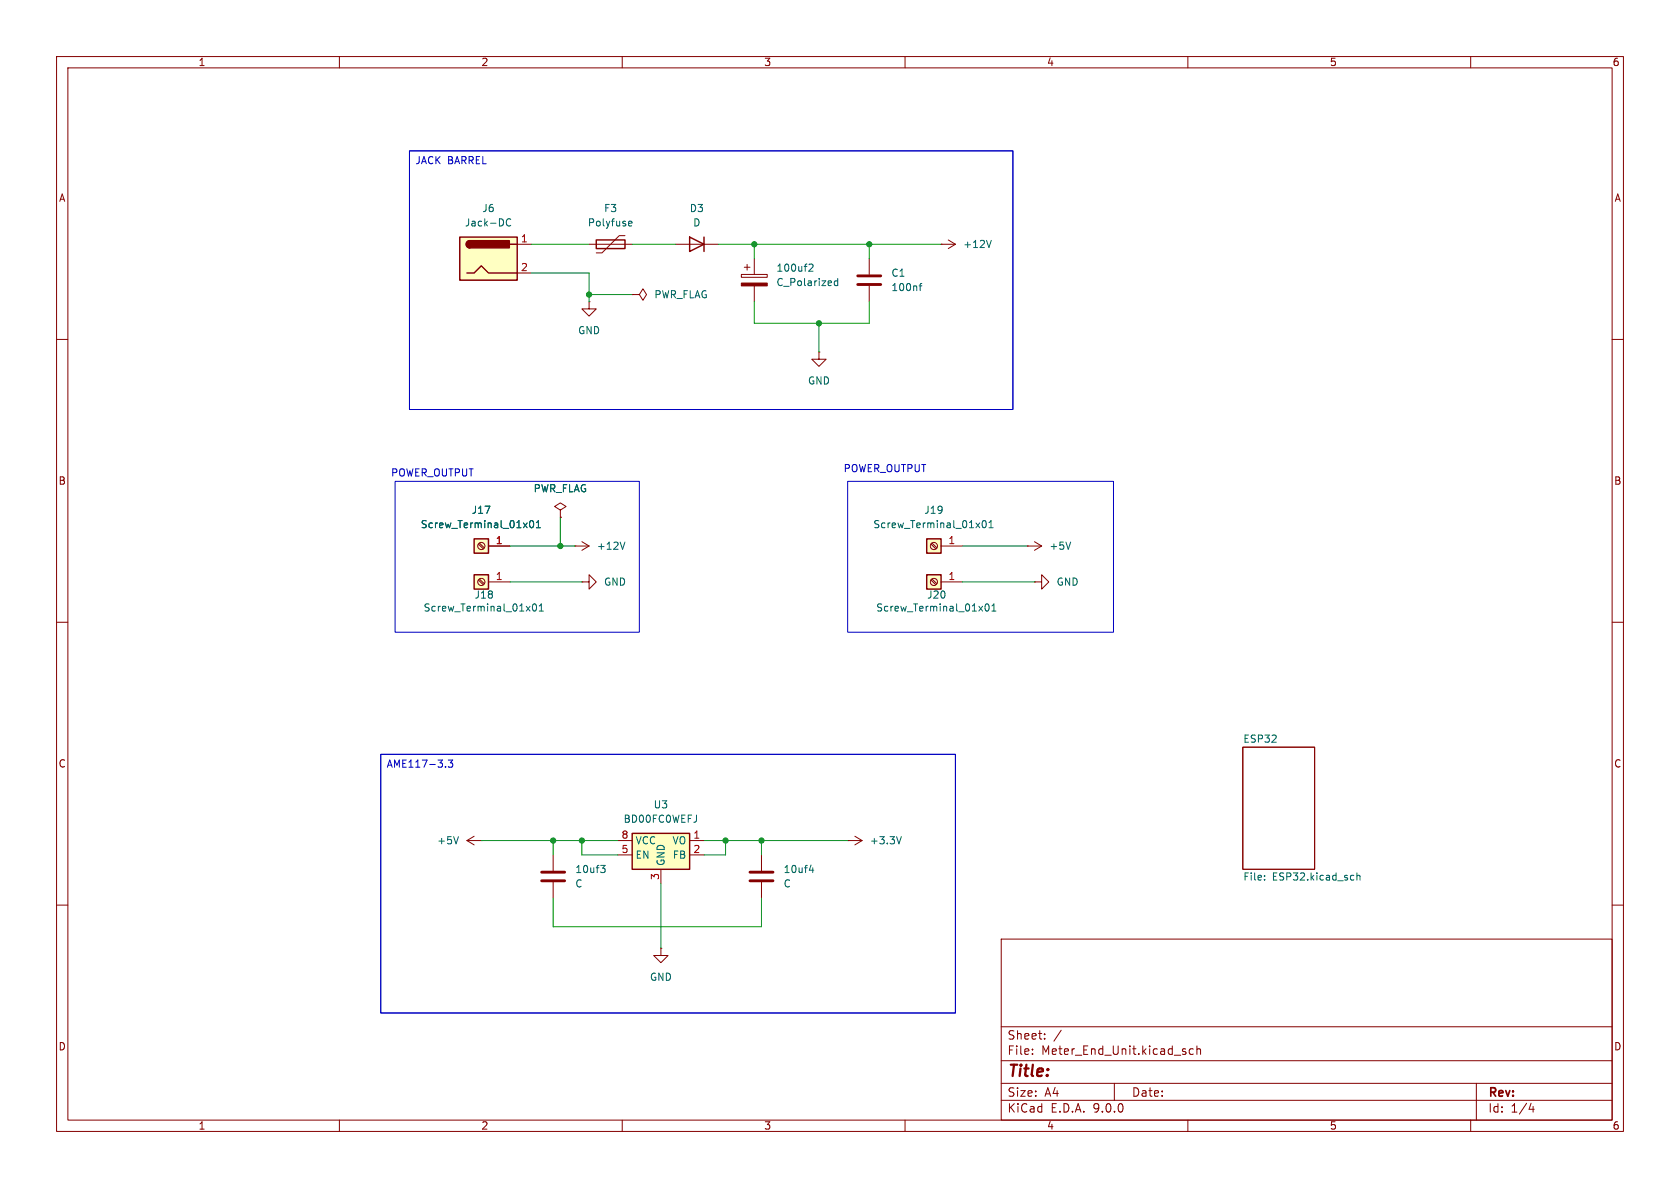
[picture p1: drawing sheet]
(kicad_sch
 (version 20250114)
 (generator "eeschema")
 (generator_version "9.0")
 (paper "A4")
 (lib_symbols
  (symbol "Connector:Jack-DC"
   (pin_names
    (offset 1.016)) (exclude_from_sim no) (in_bom yes) (on_board yes)
   (property "Reference" "J" (at 0 5.334 0) (effects (font (size 1.27 1.27))))
   (property "Value" "Jack-DC" (at 0 -5.08 0) (effects (font (size 1.27 1.27))))
   (property "Footprint" "" (at 1.27 -1.016 0) (effects (font (size 1.27 1.27)) (hide yes)))
   (property "Datasheet" "~" (at 1.27 -1.016 0) (effects (font (size 1.27 1.27)) (hide yes)))
   (property "Description" "DC Barrel Jack" (at 0 0 0) (effects (font (size 1.27 1.27)) (hide yes)))
   (symbol "Jack-DC_0_1"
    (rectangle (start -5.08 3.81) (end 5.08 -3.81) (stroke (width 0.254) (type default)) (fill (type background)))
    (polyline (pts (xy -3.81 -2.54) (xy -2.54 -2.54) (xy -1.27 -1.27) (xy 0 -2.54) (xy 2.54 -2.54) (xy 5.08 -2.54)) (stroke (width 0.254) (type default)) (fill (type none)))
    (arc (start -3.302 1.905) (mid -3.9343 2.54) (end -3.302 3.175) (stroke (width 0.254) (type default)) (fill (type none)))
    (arc (start -3.302 1.905) (mid -3.9343 2.54) (end -3.302 3.175) (stroke (width 0.254) (type default)) (fill (type outline)))
    (rectangle (start 3.683 3.175) (end -3.302 1.905) (stroke (width 0.254) (type default)) (fill (type outline)))
    (polyline (pts (xy 5.08 2.54) (xy 3.81 2.54)) (stroke (width 0.254) (type default)) (fill (type none))))
   (symbol "Jack-DC_1_1"
    (pin passive line (at 7.62 2.54 180) (length 2.54) (name "~" (effects (font (size 1.27 1.27)))) (number "1" (effects (font (size 1.27 1.27)))))
    (pin passive line (at 7.62 -2.54 180) (length 2.54) (name "~" (effects (font (size 1.27 1.27)))) (number "2" (effects (font (size 1.27 1.27))))))
   (embedded_fonts no))
  (symbol "Connector:Screw_Terminal_01x01"
   (pin_names
    (offset 1.016) (hide yes)) (exclude_from_sim no) (in_bom yes) (on_board yes)
   (property "Reference" "J" (at 0 2.54 0) (effects (font (size 1.27 1.27))))
   (property "Value" "Screw_Terminal_01x01" (at 0 -2.54 0) (effects (font (size 1.27 1.27))))
   (property "Footprint" "" (at 0 0 0) (effects (font (size 1.27 1.27)) (hide yes)))
   (property "Datasheet" "~" (at 0 0 0) (effects (font (size 1.27 1.27)) (hide yes)))
   (property "Description" "Generic screw terminal, single row, 01x01, script generated (kicad-library-utils/schlib/autogen/connector/)" (at 0 0 0) (effects (font (size 1.27 1.27)) (hide yes)))
   (symbol "Screw_Terminal_01x01_1_1"
    (rectangle (start -1.27 1.27) (end 1.27 -1.27) (stroke (width 0.254) (type default)) (fill (type background)))
    (polyline (pts (xy -0.5334 0.3302) (xy 0.3302 -0.508)) (stroke (width 0.1524) (type default)) (fill (type none)))
    (polyline (pts (xy -0.3556 0.508) (xy 0.508 -0.3302)) (stroke (width 0.1524) (type default)) (fill (type none)))
    (circle (center 0 0) (radius 0.635) (stroke (width 0.1524) (type default)) (fill (type none)))
    (pin passive line (at -5.08 0 0) (length 3.81) (name "Pin_1" (effects (font (size 1.27 1.27)))) (number "1" (effects (font (size 1.27 1.27))))))
   (embedded_fonts no))
  (symbol "Device:C"
   (pin_numbers (hide yes))
   (pin_names
    (offset 0.254)) (exclude_from_sim no) (in_bom yes) (on_board yes)
   (property "Reference" "C" (at 0.635 2.54 0) (effects (font (size 1.27 1.27)) (justify left)))
   (property "Value" "C" (at 0.635 -2.54 0) (effects (font (size 1.27 1.27)) (justify left)))
   (property "Footprint" "" (at 0.9652 -3.81 0) (effects (font (size 1.27 1.27)) (hide yes)))
   (property "Datasheet" "~" (at 0 0 0) (effects (font (size 1.27 1.27)) (hide yes)))
   (property "Description" "Unpolarized capacitor" (at 0 0 0) (effects (font (size 1.27 1.27)) (hide yes)))
   (symbol "C_0_1"
    (polyline (pts (xy -2.032 0.762) (xy 2.032 0.762)) (stroke (width 0.508) (type default)) (fill (type none)))
    (polyline (pts (xy -2.032 -0.762) (xy 2.032 -0.762)) (stroke (width 0.508) (type default)) (fill (type none))))
   (symbol "C_1_1"
    (pin passive line (at 0 3.81 270) (length 2.794) (name "~" (effects (font (size 1.27 1.27)))) (number "1" (effects (font (size 1.27 1.27)))))
    (pin passive line (at 0 -3.81 90) (length 2.794) (name "~" (effects (font (size 1.27 1.27)))) (number "2" (effects (font (size 1.27 1.27))))))
   (embedded_fonts no))
  (symbol "Device:C_Polarized"
   (pin_numbers (hide yes))
   (pin_names
    (offset 0.254)) (exclude_from_sim no) (in_bom yes) (on_board yes)
   (property "Reference" "C" (at 0.635 2.54 0) (effects (font (size 1.27 1.27)) (justify left)))
   (property "Value" "C_Polarized" (at 0.635 -2.54 0) (effects (font (size 1.27 1.27)) (justify left)))
   (property "Footprint" "" (at 0.9652 -3.81 0) (effects (font (size 1.27 1.27)) (hide yes)))
   (property "Datasheet" "~" (at 0 0 0) (effects (font (size 1.27 1.27)) (hide yes)))
   (property "Description" "Polarized capacitor" (at 0 0 0) (effects (font (size 1.27 1.27)) (hide yes)))
   (symbol "C_Polarized_0_1"
    (rectangle (start -2.286 0.508) (end 2.286 1.016) (stroke (width 0) (type default)) (fill (type none)))
    (polyline (pts (xy -1.778 2.286) (xy -0.762 2.286)) (stroke (width 0) (type default)) (fill (type none)))
    (polyline (pts (xy -1.27 2.794) (xy -1.27 1.778)) (stroke (width 0) (type default)) (fill (type none)))
    (rectangle (start 2.286 -0.508) (end -2.286 -1.016) (stroke (width 0) (type default)) (fill (type outline))))
   (symbol "C_Polarized_1_1"
    (pin passive line (at 0 3.81 270) (length 2.794) (name "~" (effects (font (size 1.27 1.27)))) (number "1" (effects (font (size 1.27 1.27)))))
    (pin passive line (at 0 -3.81 90) (length 2.794) (name "~" (effects (font (size 1.27 1.27)))) (number "2" (effects (font (size 1.27 1.27))))))
   (embedded_fonts no))
  (symbol "Device:D"
   (pin_numbers (hide yes))
   (pin_names
    (offset 1.016) (hide yes)) (exclude_from_sim no) (in_bom yes) (on_board yes)
   (property "Reference" "D" (at 0 2.54 0) (effects (font (size 1.27 1.27))))
   (property "Value" "D" (at 0 -2.54 0) (effects (font (size 1.27 1.27))))
   (property "Footprint" "" (at 0 0 0) (effects (font (size 1.27 1.27)) (hide yes)))
   (property "Datasheet" "~" (at 0 0 0) (effects (font (size 1.27 1.27)) (hide yes)))
   (property "Description" "Diode" (at 0 0 0) (effects (font (size 1.27 1.27)) (hide yes)))
   (property "Sim.Device" "D" (at 0 0 0) (effects (font (size 1.27 1.27)) (hide yes)))
   (property "Sim.Pins" "1=K 2=A" (at 0 0 0) (effects (font (size 1.27 1.27)) (hide yes)))
   (symbol "D_0_1"
    (polyline (pts (xy -1.27 1.27) (xy -1.27 -1.27)) (stroke (width 0.254) (type default)) (fill (type none)))
    (polyline (pts (xy 1.27 1.27) (xy 1.27 -1.27) (xy -1.27 0) (xy 1.27 1.27)) (stroke (width 0.254) (type default)) (fill (type none)))
    (polyline (pts (xy 1.27 0) (xy -1.27 0)) (stroke (width 0) (type default)) (fill (type none))))
   (symbol "D_1_1"
    (pin passive line (at -3.81 0 0) (length 2.54) (name "K" (effects (font (size 1.27 1.27)))) (number "1" (effects (font (size 1.27 1.27)))))
    (pin passive line (at 3.81 0 180) (length 2.54) (name "A" (effects (font (size 1.27 1.27)))) (number "2" (effects (font (size 1.27 1.27))))))
   (embedded_fonts no))
  (symbol "Device:Polyfuse"
   (pin_numbers (hide yes))
   (pin_names
    (offset 0)) (exclude_from_sim no) (in_bom yes) (on_board yes)
   (property "Reference" "F" (at -2.54 0 90) (effects (font (size 1.27 1.27))))
   (property "Value" "Polyfuse" (at 2.54 0 90) (effects (font (size 1.27 1.27))))
   (property "Footprint" "" (at 1.27 -5.08 0) (effects (font (size 1.27 1.27)) (justify left) (hide yes)))
   (property "Datasheet" "~" (at 0 0 0) (effects (font (size 1.27 1.27)) (hide yes)))
   (property "Description" "Resettable fuse, polymeric positive temperature coefficient" (at 0 0 0) (effects (font (size 1.27 1.27)) (hide yes)))
   (symbol "Polyfuse_0_1"
    (polyline (pts (xy -1.524 2.54) (xy -1.524 1.524) (xy 1.524 -1.524) (xy 1.524 -2.54)) (stroke (width 0) (type default)) (fill (type none)))
    (rectangle (start -0.762 2.54) (end 0.762 -2.54) (stroke (width 0.254) (type default)) (fill (type none)))
    (polyline (pts (xy 0 2.54) (xy 0 -2.54)) (stroke (width 0) (type default)) (fill (type none))))
   (symbol "Polyfuse_1_1"
    (pin passive line (at 0 3.81 270) (length 1.27) (name "~" (effects (font (size 1.27 1.27)))) (number "1" (effects (font (size 1.27 1.27)))))
    (pin passive line (at 0 -3.81 90) (length 1.27) (name "~" (effects (font (size 1.27 1.27)))) (number "2" (effects (font (size 1.27 1.27))))))
   (embedded_fonts no))
  (symbol "Regulator_Linear:BD00FC0WEFJ" (exclude_from_sim no) (in_bom yes) (on_board yes)
   (property "Reference" "U" (at 0 7.62 0) (effects (font (size 1.27 1.27))))
   (property "Value" "BD00FC0WEFJ" (at 0 5.08 0) (effects (font (size 1.27 1.27))))
   (property "Footprint" "Package_SO:HTSOP-8-1EP_3.9x4.9mm_P1.27mm_EP2.4x3.2mm" (at -10.16 2.54 0) (effects (font (size 1.27 1.27)) (hide yes)))
   (property "Datasheet" "https://fscdn.rohm.com/en/products/databook/datasheet/ic/power/linear_regulator/bdxxfc0wefj-e.pdf" (at 0 10.16 0) (effects (font (size 1.27 1.27)) (hide yes)))
   (property "Description" "1A, variable LDO regulator with OVP & TSP, with enable, HTSOP-J8" (at 0 0 0) (effects (font (size 1.27 1.27)) (hide yes)))
   (symbol "BD00FC0WEFJ_0_1"
    (rectangle (start -5.08 -5.08) (end 5.08 1.27) (stroke (width 0.254) (type default)) (fill (type background))))
   (symbol "BD00FC0WEFJ_1_1"
    (pin power_in line (at -7.62 0 0) (length 2.54) (name "VCC" (effects (font (size 1.27 1.27)))) (number "8" (effects (font (size 1.27 1.27)))))
    (pin input line (at -7.62 -2.54 0) (length 2.54) (name "EN" (effects (font (size 1.27 1.27)))) (number "5" (effects (font (size 1.27 1.27)))))
    (pin no_connect line (at -3.81 -5.08 90) (length 2.54) (hide yes) (name "NC" (effects (font (size 1.27 1.27)))) (number "4" (effects (font (size 1.27 1.27)))))
    (pin no_connect line (at -2.54 -5.08 90) (length 2.54) (hide yes) (name "NC" (effects (font (size 1.27 1.27)))) (number "6" (effects (font (size 1.27 1.27)))))
    (pin no_connect line (at -1.27 -5.08 90) (length 2.54) (hide yes) (name "NC" (effects (font (size 1.27 1.27)))) (number "7" (effects (font (size 1.27 1.27)))))
    (pin power_in line (at 0 -7.62 90) (length 2.54) (name "GND" (effects (font (size 1.27 1.27)))) (number "3" (effects (font (size 1.27 1.27)))))
    (pin passive line (at 0 -7.62 90) (length 2.54) (hide yes) (name "GND" (effects (font (size 1.27 1.27)))) (number "9" (effects (font (size 1.27 1.27)))))
    (pin power_out line (at 7.62 0 180) (length 2.54) (name "VO" (effects (font (size 1.27 1.27)))) (number "1" (effects (font (size 1.27 1.27)))))
    (pin input line (at 7.62 -2.54 180) (length 2.54) (name "FB" (effects (font (size 1.27 1.27)))) (number "2" (effects (font (size 1.27 1.27))))))
   (embedded_fonts no))
  (symbol "power:+12L"
   (power)
   (pin_numbers (hide yes))
   (pin_names
    (offset 0) (hide yes)) (exclude_from_sim no) (in_bom yes) (on_board yes)
   (property "Reference" "#PWR" (at 0 -3.81 0) (effects (font (size 1.27 1.27)) (hide yes)))
   (property "Value" "+12L" (at 0 3.556 0) (effects (font (size 1.27 1.27))))
   (property "Footprint" "" (at 0 0 0) (effects (font (size 1.27 1.27)) (hide yes)))
   (property "Datasheet" "" (at 0 0 0) (effects (font (size 1.27 1.27)) (hide yes)))
   (property "Description" "Power symbol creates a global label with name \"+12L\"" (at 0 0 0) (effects (font (size 1.27 1.27)) (hide yes)))
   (symbol "+12L_0_1"
    (polyline (pts (xy -0.762 1.27) (xy 0 2.54)) (stroke (width 0) (type default)) (fill (type none)))
    (polyline (pts (xy 0 2.54) (xy 0.762 1.27)) (stroke (width 0) (type default)) (fill (type none)))
    (polyline (pts (xy 0 0) (xy 0 2.54)) (stroke (width 0) (type default)) (fill (type none))))
   (symbol "+12L_1_1"
    (pin power_in line (at 0 0 90) (length 0) (name "~" (effects (font (size 1.27 1.27)))) (number "1" (effects (font (size 1.27 1.27))))))
   (embedded_fonts no))
  (symbol "power:+12V"
   (power)
   (pin_numbers (hide yes))
   (pin_names
    (offset 0) (hide yes)) (exclude_from_sim no) (in_bom yes) (on_board yes)
   (property "Reference" "#PWR" (at 0 -3.81 0) (effects (font (size 1.27 1.27)) (hide yes)))
   (property "Value" "+12V" (at 0 3.556 0) (effects (font (size 1.27 1.27))))
   (property "Footprint" "" (at 0 0 0) (effects (font (size 1.27 1.27)) (hide yes)))
   (property "Datasheet" "" (at 0 0 0) (effects (font (size 1.27 1.27)) (hide yes)))
   (property "Description" "Power symbol creates a global label with name \"+12V\"" (at 0 0 0) (effects (font (size 1.27 1.27)) (hide yes)))
   (symbol "+12V_0_1"
    (polyline (pts (xy -0.762 1.27) (xy 0 2.54)) (stroke (width 0) (type default)) (fill (type none)))
    (polyline (pts (xy 0 2.54) (xy 0.762 1.27)) (stroke (width 0) (type default)) (fill (type none)))
    (polyline (pts (xy 0 0) (xy 0 2.54)) (stroke (width 0) (type default)) (fill (type none))))
   (symbol "+12V_1_1"
    (pin power_in line (at 0 0 90) (length 0) (name "~" (effects (font (size 1.27 1.27)))) (number "1" (effects (font (size 1.27 1.27))))))
   (embedded_fonts no))
  (symbol "power:GND"
   (power)
   (pin_numbers (hide yes))
   (pin_names
    (offset 0) (hide yes)) (exclude_from_sim no) (in_bom yes) (on_board yes)
   (property "Reference" "#PWR" (at 0 -6.35 0) (effects (font (size 1.27 1.27)) (hide yes)))
   (property "Value" "GND" (at 0 -3.81 0) (effects (font (size 1.27 1.27))))
   (property "Footprint" "" (at 0 0 0) (effects (font (size 1.27 1.27)) (hide yes)))
   (property "Datasheet" "" (at 0 0 0) (effects (font (size 1.27 1.27)) (hide yes)))
   (property "Description" "Power symbol creates a global label with name \"GND\" , ground" (at 0 0 0) (effects (font (size 1.27 1.27)) (hide yes)))
   (symbol "GND_0_1"
    (polyline (pts (xy 0 0) (xy 0 -1.27) (xy 1.27 -1.27) (xy 0 -2.54) (xy -1.27 -1.27) (xy 0 -1.27)) (stroke (width 0) (type default)) (fill (type none))))
   (symbol "GND_1_1"
    (pin power_in line (at 0 0 270) (length 0) (name "~" (effects (font (size 1.27 1.27)))) (number "1" (effects (font (size 1.27 1.27))))))
   (embedded_fonts no))
  (symbol "power:PWR_FLAG"
   (power)
   (pin_numbers (hide yes))
   (pin_names
    (offset 0) (hide yes)) (exclude_from_sim no) (in_bom yes) (on_board yes)
   (property "Reference" "#FLG" (at 0 1.905 0) (effects (font (size 1.27 1.27)) (hide yes)))
   (property "Value" "PWR_FLAG" (at 0 3.81 0) (effects (font (size 1.27 1.27))))
   (property "Footprint" "" (at 0 0 0) (effects (font (size 1.27 1.27)) (hide yes)))
   (property "Datasheet" "~" (at 0 0 0) (effects (font (size 1.27 1.27)) (hide yes)))
   (property "Description" "Special symbol for telling ERC where power comes from" (at 0 0 0) (effects (font (size 1.27 1.27)) (hide yes)))
   (symbol "PWR_FLAG_0_0"
    (pin power_out line (at 0 0 90) (length 0) (name "~" (effects (font (size 1.27 1.27)))) (number "1" (effects (font (size 1.27 1.27))))))
   (symbol "PWR_FLAG_0_1"
    (polyline (pts (xy 0 0) (xy 0 1.27) (xy -1.016 1.905) (xy 0 2.54) (xy 1.016 1.905) (xy 0 1.27)) (stroke (width 0) (type default)) (fill (type none))))
   (embedded_fonts no)))
 (rectangle
  (start 69.85 85.09)
  (end 113.03 111.76)
  (stroke (width 0) (type default))
  (fill (type none)))
 (rectangle
  (start 149.86 85.09)
  (end 196.85 111.76)
  (stroke (width 0) (type default))
  (fill (type none)))
 (text "POWER_OUTPUT"
  (exclude_from_sim no)
  (at 76.454 83.82 0)
  (effects (font (size 1.27 1.27))))
 (text "POWER_OUTPUT"
  (exclude_from_sim no)
  (at 156.464 83.058 0)
  (effects (font (size 1.27 1.27))))
 (text_box "JACK BARREL\n"
  (exclude_from_sim no)
  (at 72.39 26.67 0)
  (size 106.68 45.72)
  (margins 0.9525 0.9525 0.9525 0.9525)
  (stroke (width 0) (type solid))
  (fill (type none))
  (effects (font (size 1.27 1.27)) (justify left top)))
 (text_box "AME117-3.3"
  (exclude_from_sim no)
  (at 67.31 133.35 0)
  (size 101.6 45.72)
  (margins 0.9525 0.9525 0.9525 0.9525)
  (stroke (width 0) (type solid))
  (fill (type none))
  (effects (font (size 1.27 1.27)) (justify left top)))
 (junction
  (at 99.06 96.52)
  (diameter 0)
  (color 0 0 0 0))
 (junction
  (at 144.78 57.15)
  (diameter 0)
  (color 0 0 0 0))
 (junction
  (at 97.79 148.59)
  (diameter 0)
  (color 0 0 0 0))
 (junction
  (at 134.62 148.59)
  (diameter 0)
  (color 0 0 0 0))
 (junction
  (at 128.27 148.59)
  (diameter 0)
  (color 0 0 0 0))
 (junction
  (at 153.67 43.18)
  (diameter 0)
  (color 0 0 0 0))
 (junction
  (at 133.35 43.18)
  (diameter 0)
  (color 0 0 0 0))
 (junction
  (at 102.87 148.59)
  (diameter 0)
  (color 0 0 0 0))
 (junction
  (at 104.14 52.07)
  (diameter 0)
  (color 0 0 0 0))
 (wire
  (pts (xy 134.62 148.59) (xy 149.86 148.59))
  (stroke (width 0) (type default)))
 (wire
  (pts (xy 111.76 43.18) (xy 119.38 43.18))
  (stroke (width 0) (type default)))
 (wire
  (pts (xy 104.14 52.07) (xy 104.14 53.34))
  (stroke (width 0) (type default)))
 (wire
  (pts (xy 144.78 57.15) (xy 144.78 62.23))
  (stroke (width 0) (type default)))
 (wire
  (pts (xy 90.17 96.52) (xy 99.06 96.52))
  (stroke (width 0) (type default)))
 (wire
  (pts (xy 128.27 151.13) (xy 128.27 148.59))
  (stroke (width 0) (type default)))
 (wire
  (pts (xy 93.98 48.26) (xy 104.14 48.26))
  (stroke (width 0) (type default)))
 (wire
  (pts (xy 133.35 43.18) (xy 133.35 45.72))
  (stroke (width 0) (type default)))
 (wire
  (pts (xy 93.98 43.18) (xy 104.14 43.18))
  (stroke (width 0) (type default)))
 (wire
  (pts (xy 99.06 91.44) (xy 99.06 96.52))
  (stroke (width 0) (type default)))
 (wire
  (pts (xy 153.67 53.34) (xy 153.67 57.15))
  (stroke (width 0) (type default)))
 (wire
  (pts (xy 134.62 148.59) (xy 134.62 151.13))
  (stroke (width 0) (type default)))
 (wire
  (pts (xy 97.79 163.83) (xy 134.62 163.83))
  (stroke (width 0) (type default)))
 (wire
  (pts (xy 124.46 148.59) (xy 128.27 148.59))
  (stroke (width 0) (type default)))
 (wire
  (pts (xy 116.84 156.21) (xy 116.84 167.64))
  (stroke (width 0) (type default)))
 (wire
  (pts (xy 97.79 158.75) (xy 97.79 163.83))
  (stroke (width 0) (type default)))
 (wire
  (pts (xy 133.35 53.34) (xy 133.35 57.15))
  (stroke (width 0) (type default)))
 (wire
  (pts (xy 97.79 148.59) (xy 97.79 151.13))
  (stroke (width 0) (type default)))
 (wire
  (pts (xy 102.87 148.59) (xy 109.22 148.59))
  (stroke (width 0) (type default)))
 (wire
  (pts (xy 97.79 148.59) (xy 102.87 148.59))
  (stroke (width 0) (type default)))
 (wire
  (pts (xy 170.18 102.87) (xy 182.88 102.87))
  (stroke (width 0) (type default)))
 (wire
  (pts (xy 124.46 151.13) (xy 128.27 151.13))
  (stroke (width 0) (type default)))
 (wire
  (pts (xy 144.78 57.15) (xy 153.67 57.15))
  (stroke (width 0) (type default)))
 (wire
  (pts (xy 128.27 148.59) (xy 134.62 148.59))
  (stroke (width 0) (type default)))
 (wire
  (pts (xy 133.35 57.15) (xy 144.78 57.15))
  (stroke (width 0) (type default)))
 (wire
  (pts (xy 170.18 96.52) (xy 181.61 96.52))
  (stroke (width 0) (type default)))
 (wire
  (pts (xy 153.67 43.18) (xy 166.37 43.18))
  (stroke (width 0) (type default)))
 (wire
  (pts (xy 85.09 148.59) (xy 97.79 148.59))
  (stroke (width 0) (type default)))
 (wire
  (pts (xy 104.14 52.07) (xy 111.76 52.07))
  (stroke (width 0) (type default)))
 (wire
  (pts (xy 102.87 151.13) (xy 102.87 148.59))
  (stroke (width 0) (type default)))
 (wire
  (pts (xy 109.22 151.13) (xy 102.87 151.13))
  (stroke (width 0) (type default)))
 (wire
  (pts (xy 99.06 96.52) (xy 101.6 96.52))
  (stroke (width 0) (type default)))
 (wire
  (pts (xy 134.62 163.83) (xy 134.62 158.75))
  (stroke (width 0) (type default)))
 (wire
  (pts (xy 127 43.18) (xy 133.35 43.18))
  (stroke (width 0) (type default)))
 (wire
  (pts (xy 90.17 102.87) (xy 102.87 102.87))
  (stroke (width 0) (type default)))
 (wire
  (pts (xy 153.67 43.18) (xy 153.67 45.72))
  (stroke (width 0) (type default)))
 (wire
  (pts (xy 104.14 48.26) (xy 104.14 52.07))
  (stroke (width 0) (type default)))
 (wire
  (pts (xy 133.35 43.18) (xy 153.67 43.18))
  (stroke (width 0) (type default)))
 (symbol
  (lib_id "power:PWR_FLAG")
  (at 99.06 91.44 0)
  (unit 1)
  (exclude_from_sim no)
  (in_bom yes)
  (on_board yes)
  (dnp no)
  (fields_autoplaced yes)
  (property "Reference" "#FLG01" (at 99.06 89.535 0) (effects (font (size 1.27 1.27)) (hide yes)))
  (property "Value" "PWR_FLAG" (at 99.06 86.36 0) (effects (font (size 1.27 1.27))))
  (property "Footprint" "" (at 99.06 91.44 0) (effects (font (size 1.27 1.27)) (hide yes)))
  (property "Datasheet" "~" (at 99.06 91.44 0) (effects (font (size 1.27 1.27)) (hide yes)))
  (property "Description" "Special symbol for telling ERC where power comes from" (at 99.06 91.44 0) (effects (font (size 1.27 1.27)) (hide yes)))
  (pin "1"))
 (symbol
  (lib_id "power:+12V")
  (at 101.6 96.52 270)
  (unit 1)
  (exclude_from_sim no)
  (in_bom yes)
  (on_board yes)
  (dnp no)
  (fields_autoplaced yes)
  (property "Reference" "#PWR014" (at 97.79 96.52 0) (effects (font (size 1.27 1.27)) (hide yes)))
  (property "Value" "+12V" (at 105.41 96.5199 90) (effects (font (size 1.27 1.27)) (justify left)))
  (property "Footprint" "" (at 101.6 96.52 0) (effects (font (size 1.27 1.27)) (hide yes)))
  (property "Datasheet" "" (at 101.6 96.52 0) (effects (font (size 1.27 1.27)) (hide yes)))
  (property "Description" "Power symbol creates a global label with name \"+12V\"" (at 101.6 96.52 0) (effects (font (size 1.27 1.27)) (hide yes)))
  (pin "1"))
 (symbol
  (lib_id "Regulator_Linear:BD00FC0WEFJ")
  (at 116.84 148.59 0)
  (unit 1)
  (exclude_from_sim no)
  (in_bom yes)
  (on_board yes)
  (dnp no)
  (fields_autoplaced yes)
  (property "Reference" "U3" (at 116.84 142.24 0) (effects (font (size 1.27 1.27))))
  (property "Value" "BD00FC0WEFJ" (at 116.84 144.78 0) (effects (font (size 1.27 1.27))))
  (property "Footprint" "Package_SO:HTSOP-8-1EP_3.9x4.9mm_P1.27mm_EP2.4x3.2mm" (at 106.68 146.05 0) (effects (font (size 1.27 1.27)) (hide yes)))
  (property "Datasheet" "https://fscdn.rohm.com/en/products/databook/datasheet/ic/power/linear_regulator/bdxxfc0wefj-e.pdf" (at 116.84 138.43 0) (effects (font (size 1.27 1.27)) (hide yes)))
  (property "Description" "1A, variable LDO regulator with OVP & TSP, with enable, HTSOP-J8" (at 116.84 148.59 0) (effects (font (size 1.27 1.27)) (hide yes)))
  (pin "2")
  (pin "6")
  (pin "9")
  (pin "4")
  (pin "7")
  (pin "5")
  (pin "8")
  (pin "1")
  (pin "3"))
 (symbol
  (lib_id "Connector:Screw_Terminal_01x01")
  (at 85.09 96.52 180)
  (unit 1)
  (exclude_from_sim no)
  (in_bom yes)
  (on_board yes)
  (dnp no)
  (fields_autoplaced yes)
  (property "Reference" "J17" (at 85.09 90.17 0) (effects (font (size 1.27 1.27))))
  (property "Value" "Screw_Terminal_01x01" (at 85.09 92.71 0) (effects (font (size 1.27 1.27))))
  (property "Footprint" "custom:TerminalBlock_1x01_P5.08mm" (at 85.09 96.52 0) (effects (font (size 1.27 1.27)) (hide yes)))
  (property "Datasheet" "~" (at 85.09 96.52 0) (effects (font (size 1.27 1.27)) (hide yes)))
  (property "Description" "Generic screw terminal, single row, 01x01, script generated (kicad-library-utils/schlib/autogen/connector/)" (at 85.09 96.52 0) (effects (font (size 1.27 1.27)) (hide yes)))
  (pin "1"))
 (symbol
  (lib_id "Device:D")
  (at 123.19 43.18 0)
  (mirror y)
  (unit 1)
  (exclude_from_sim no)
  (in_bom yes)
  (on_board yes)
  (dnp no)
  (property "Reference" "D3" (at 123.19 36.83 0) (effects (font (size 1.27 1.27))))
  (property "Value" "D" (at 123.19 39.37 0) (effects (font (size 1.27 1.27))))
  (property "Footprint" "Diode_SMD:D_SOD-123" (at 123.19 43.18 0) (effects (font (size 1.27 1.27)) (hide yes)))
  (property "Datasheet" "~" (at 123.19 43.18 0) (effects (font (size 1.27 1.27)) (hide yes)))
  (property "Description" "Diode" (at 123.19 43.18 0) (effects (font (size 1.27 1.27)) (hide yes)))
  (property "Sim.Device" "D" (at 123.19 43.18 0) (effects (font (size 1.27 1.27)) (hide yes)))
  (property "Sim.Pins" "1=K 2=A" (at 123.19 43.18 0) (effects (font (size 1.27 1.27)) (hide yes)))
  (pin "1")
  (pin "2"))
 (symbol
  (lib_id "Device:C_Polarized")
  (at 133.35 49.53 0)
  (unit 1)
  (exclude_from_sim no)
  (in_bom yes)
  (on_board yes)
  (dnp no)
  (fields_autoplaced yes)
  (property "Reference" "100uf2" (at 137.16 47.3709 0) (effects (font (size 1.27 1.27)) (justify left)))
  (property "Value" "C_Polarized" (at 137.16 49.9109 0) (effects (font (size 1.27 1.27)) (justify left)))
  (property "Footprint" "Capacitor_SMD:C_0805_2012Metric" (at 134.3152 53.34 0) (effects (font (size 1.27 1.27)) (hide yes)))
  (property "Datasheet" "~" (at 133.35 49.53 0) (effects (font (size 1.27 1.27)) (hide yes)))
  (property "Description" "Polarized capacitor" (at 133.35 49.53 0) (effects (font (size 1.27 1.27)) (hide yes)))
  (pin "1")
  (pin "2"))
 (symbol
  (lib_id "power:GND")
  (at 182.88 102.87 90)
  (unit 1)
  (exclude_from_sim no)
  (in_bom yes)
  (on_board yes)
  (dnp no)
  (fields_autoplaced yes)
  (property "Reference" "#PWR034" (at 189.23 102.87 0) (effects (font (size 1.27 1.27)) (hide yes)))
  (property "Value" "GND" (at 186.69 102.8699 90) (effects (font (size 1.27 1.27)) (justify right)))
  (property "Footprint" "" (at 182.88 102.87 0) (effects (font (size 1.27 1.27)) (hide yes)))
  (property "Datasheet" "" (at 182.88 102.87 0) (effects (font (size 1.27 1.27)) (hide yes)))
  (property "Description" "Power symbol creates a global label with name \"GND\" , ground" (at 182.88 102.87 0) (effects (font (size 1.27 1.27)) (hide yes)))
  (pin "1"))
 (symbol
  (lib_id "Device:C")
  (at 97.79 154.94 0)
  (unit 1)
  (exclude_from_sim no)
  (in_bom yes)
  (on_board yes)
  (dnp no)
  (fields_autoplaced yes)
  (property "Reference" "10uf3" (at 101.6 153.6699 0) (effects (font (size 1.27 1.27)) (justify left)))
  (property "Value" "C" (at 101.6 156.2099 0) (effects (font (size 1.27 1.27)) (justify left)))
  (property "Footprint" "Capacitor_SMD:C_0805_2012Metric" (at 98.7552 158.75 0) (effects (font (size 1.27 1.27)) (hide yes)))
  (property "Datasheet" "~" (at 97.79 154.94 0) (effects (font (size 1.27 1.27)) (hide yes)))
  (property "Description" "Unpolarized capacitor" (at 97.79 154.94 0) (effects (font (size 1.27 1.27)) (hide yes)))
  (pin "1")
  (pin "2"))
 (symbol
  (lib_id "power:PWR_FLAG")
  (at 111.76 52.07 270)
  (unit 1)
  (exclude_from_sim no)
  (in_bom yes)
  (on_board yes)
  (dnp no)
  (fields_autoplaced yes)
  (property "Reference" "#FLG02" (at 113.665 52.07 0) (effects (font (size 1.27 1.27)) (hide yes)))
  (property "Value" "PWR_FLAG" (at 115.57 52.0699 90) (effects (font (size 1.27 1.27)) (justify left)))
  (property "Footprint" "" (at 111.76 52.07 0) (effects (font (size 1.27 1.27)) (hide yes)))
  (property "Datasheet" "~" (at 111.76 52.07 0) (effects (font (size 1.27 1.27)) (hide yes)))
  (property "Description" "Special symbol for telling ERC where power comes from" (at 111.76 52.07 0) (effects (font (size 1.27 1.27)) (hide yes)))
  (pin "1"))
 (symbol
  (lib_id "Connector:Jack-DC")
  (at 86.36 45.72 0)
  (unit 1)
  (exclude_from_sim no)
  (in_bom yes)
  (on_board yes)
  (dnp no)
  (fields_autoplaced yes)
  (property "Reference" "J6" (at 86.36 36.83 0) (effects (font (size 1.27 1.27))))
  (property "Value" "Jack-DC" (at 86.36 39.37 0) (effects (font (size 1.27 1.27))))
  (property "Footprint" "Connector_BarrelJack:BarrelJack_GCT_DCJ200-10-A_Horizontal" (at 87.63 46.736 0) (effects (font (size 1.27 1.27)) (hide yes)))
  (property "Datasheet" "~" (at 87.63 46.736 0) (effects (font (size 1.27 1.27)) (hide yes)))
  (property "Description" "DC Barrel Jack" (at 86.36 45.72 0) (effects (font (size 1.27 1.27)) (hide yes)))
  (pin "1")
  (pin "2"))
 (symbol
  (lib_id "power:GND")
  (at 102.87 102.87 90)
  (unit 1)
  (exclude_from_sim no)
  (in_bom yes)
  (on_board yes)
  (dnp no)
  (fields_autoplaced yes)
  (property "Reference" "#PWR031" (at 109.22 102.87 0) (effects (font (size 1.27 1.27)) (hide yes)))
  (property "Value" "GND" (at 106.68 102.8699 90) (effects (font (size 1.27 1.27)) (justify right)))
  (property "Footprint" "" (at 102.87 102.87 0) (effects (font (size 1.27 1.27)) (hide yes)))
  (property "Datasheet" "" (at 102.87 102.87 0) (effects (font (size 1.27 1.27)) (hide yes)))
  (property "Description" "Power symbol creates a global label with name \"GND\" , ground" (at 102.87 102.87 0) (effects (font (size 1.27 1.27)) (hide yes)))
  (pin "1"))
 (symbol
  (lib_id "power:GND")
  (at 144.78 62.23 0)
  (unit 1)
  (exclude_from_sim no)
  (in_bom yes)
  (on_board yes)
  (dnp no)
  (fields_autoplaced yes)
  (property "Reference" "#PWR015" (at 144.78 68.58 0) (effects (font (size 1.27 1.27)) (hide yes)))
  (property "Value" "GND" (at 144.78 67.31 0) (effects (font (size 1.27 1.27))))
  (property "Footprint" "" (at 144.78 62.23 0) (effects (font (size 1.27 1.27)) (hide yes)))
  (property "Datasheet" "" (at 144.78 62.23 0) (effects (font (size 1.27 1.27)) (hide yes)))
  (property "Description" "Power symbol creates a global label with name \"GND\" , ground" (at 144.78 62.23 0) (effects (font (size 1.27 1.27)) (hide yes)))
  (pin "1"))
 (symbol
  (lib_id "Device:C")
  (at 134.62 154.94 0)
  (unit 1)
  (exclude_from_sim no)
  (in_bom yes)
  (on_board yes)
  (dnp no)
  (fields_autoplaced yes)
  (property "Reference" "10uf4" (at 138.43 153.6699 0) (effects (font (size 1.27 1.27)) (justify left)))
  (property "Value" "C" (at 138.43 156.2099 0) (effects (font (size 1.27 1.27)) (justify left)))
  (property "Footprint" "Capacitor_SMD:C_0805_2012Metric" (at 135.5852 158.75 0) (effects (font (size 1.27 1.27)) (hide yes)))
  (property "Datasheet" "~" (at 134.62 154.94 0) (effects (font (size 1.27 1.27)) (hide yes)))
  (property "Description" "Unpolarized capacitor" (at 134.62 154.94 0) (effects (font (size 1.27 1.27)) (hide yes)))
  (pin "1")
  (pin "2"))
 (symbol
  (lib_id "power:+12V")
  (at 181.61 96.52 270)
  (unit 1)
  (exclude_from_sim no)
  (in_bom yes)
  (on_board yes)
  (dnp no)
  (fields_autoplaced yes)
  (property "Reference" "#PWR024" (at 177.8 96.52 0) (effects (font (size 1.27 1.27)) (hide yes)))
  (property "Value" "+5V" (at 185.42 96.5199 90) (effects (font (size 1.27 1.27)) (justify left)))
  (property "Footprint" "" (at 181.61 96.52 0) (effects (font (size 1.27 1.27)) (hide yes)))
  (property "Datasheet" "" (at 181.61 96.52 0) (effects (font (size 1.27 1.27)) (hide yes)))
  (property "Description" "Power symbol creates a global label with name \"+12V\"" (at 181.61 96.52 0) (effects (font (size 1.27 1.27)) (hide yes)))
  (pin "1"))
 (symbol
  (lib_id "power:+12V")
  (at 85.09 148.59 90)
  (unit 1)
  (exclude_from_sim no)
  (in_bom yes)
  (on_board yes)
  (dnp no)
  (fields_autoplaced yes)
  (property "Reference" "#PWR027" (at 88.9 148.59 0) (effects (font (size 1.27 1.27)) (hide yes)))
  (property "Value" "+5V" (at 81.28 148.5899 90) (effects (font (size 1.27 1.27)) (justify left)))
  (property "Footprint" "" (at 85.09 148.59 0) (effects (font (size 1.27 1.27)) (hide yes)))
  (property "Datasheet" "" (at 85.09 148.59 0) (effects (font (size 1.27 1.27)) (hide yes)))
  (property "Description" "Power symbol creates a global label with name \"+12V\"" (at 85.09 148.59 0) (effects (font (size 1.27 1.27)) (hide yes)))
  (pin "1"))
 (symbol
  (lib_id "Connector:Screw_Terminal_01x01")
  (at 85.09 102.87 180)
  (unit 1)
  (exclude_from_sim no)
  (in_bom yes)
  (on_board yes)
  (dnp no)
  (property "Reference" "J18" (at 85.598 105.156 0) (effects (font (size 1.27 1.27))))
  (property "Value" "Screw_Terminal_01x01" (at 85.598 107.442 0) (effects (font (size 1.27 1.27))))
  (property "Footprint" "custom:TerminalBlock_1x01_P5.08mm" (at 85.09 102.87 0) (effects (font (size 1.27 1.27)) (hide yes)))
  (property "Datasheet" "~" (at 85.09 102.87 0) (effects (font (size 1.27 1.27)) (hide yes)))
  (property "Description" "Generic screw terminal, single row, 01x01, script generated (kicad-library-utils/schlib/autogen/connector/)" (at 85.09 102.87 0) (effects (font (size 1.27 1.27)) (hide yes)))
  (pin "1"))
 (symbol
  (lib_id "Connector:Screw_Terminal_01x01")
  (at 165.1 96.52 180)
  (unit 1)
  (exclude_from_sim no)
  (in_bom yes)
  (on_board yes)
  (dnp no)
  (fields_autoplaced yes)
  (property "Reference" "J19" (at 165.1 90.17 0) (effects (font (size 1.27 1.27))))
  (property "Value" "Screw_Terminal_01x01" (at 165.1 92.71 0) (effects (font (size 1.27 1.27))))
  (property "Footprint" "custom:TerminalBlock_1x01_P5.08mm" (at 165.1 96.52 0) (effects (font (size 1.27 1.27)) (hide yes)))
  (property "Datasheet" "~" (at 165.1 96.52 0) (effects (font (size 1.27 1.27)) (hide yes)))
  (property "Description" "Generic screw terminal, single row, 01x01, script generated (kicad-library-utils/schlib/autogen/connector/)" (at 165.1 96.52 0) (effects (font (size 1.27 1.27)) (hide yes)))
  (pin "1"))
 (symbol
  (lib_id "power:+12L")
  (at 166.37 43.18 270)
  (unit 1)
  (exclude_from_sim no)
  (in_bom yes)
  (on_board yes)
  (dnp no)
  (fields_autoplaced yes)
  (property "Reference" "#PWR025" (at 162.56 43.18 0) (effects (font (size 1.27 1.27)) (hide yes)))
  (property "Value" "+12V" (at 170.18 43.1799 90) (effects (font (size 1.27 1.27)) (justify left)))
  (property "Footprint" "" (at 166.37 43.18 0) (effects (font (size 1.27 1.27)) (hide yes)))
  (property "Datasheet" "" (at 166.37 43.18 0) (effects (font (size 1.27 1.27)) (hide yes)))
  (property "Description" "Power symbol creates a global label with name \"+12L\"" (at 166.37 43.18 0) (effects (font (size 1.27 1.27)) (hide yes)))
  (pin "1"))
 (symbol
  (lib_id "power:GND")
  (at 116.84 167.64 0)
  (unit 1)
  (exclude_from_sim no)
  (in_bom yes)
  (on_board yes)
  (dnp no)
  (fields_autoplaced yes)
  (property "Reference" "#PWR036" (at 116.84 173.99 0) (effects (font (size 1.27 1.27)) (hide yes)))
  (property "Value" "GND" (at 116.84 172.72 0) (effects (font (size 1.27 1.27))))
  (property "Footprint" "" (at 116.84 167.64 0) (effects (font (size 1.27 1.27)) (hide yes)))
  (property "Datasheet" "" (at 116.84 167.64 0) (effects (font (size 1.27 1.27)) (hide yes)))
  (property "Description" "Power symbol creates a global label with name \"GND\" , ground" (at 116.84 167.64 0) (effects (font (size 1.27 1.27)) (hide yes)))
  (pin "1"))
 (symbol
  (lib_id "power:GND")
  (at 104.14 53.34 0)
  (unit 1)
  (exclude_from_sim no)
  (in_bom yes)
  (on_board yes)
  (dnp no)
  (fields_autoplaced yes)
  (property "Reference" "#PWR012" (at 104.14 59.69 0) (effects (font (size 1.27 1.27)) (hide yes)))
  (property "Value" "GND" (at 104.14 58.42 0) (effects (font (size 1.27 1.27))))
  (property "Footprint" "" (at 104.14 53.34 0) (effects (font (size 1.27 1.27)) (hide yes)))
  (property "Datasheet" "" (at 104.14 53.34 0) (effects (font (size 1.27 1.27)) (hide yes)))
  (property "Description" "Power symbol creates a global label with name \"GND\" , ground" (at 104.14 53.34 0) (effects (font (size 1.27 1.27)) (hide yes)))
  (pin "1"))
 (symbol
  (lib_id "Device:C")
  (at 153.67 49.53 0)
  (unit 1)
  (exclude_from_sim no)
  (in_bom yes)
  (on_board yes)
  (dnp no)
  (fields_autoplaced yes)
  (property "Reference" "C1" (at 157.48 48.2599 0) (effects (font (size 1.27 1.27)) (justify left)))
  (property "Value" "100nf" (at 157.48 50.7999 0) (effects (font (size 1.27 1.27)) (justify left)))
  (property "Footprint" "Capacitor_SMD:C_0805_2012Metric" (at 154.6352 53.34 0) (effects (font (size 1.27 1.27)) (hide yes)))
  (property "Datasheet" "~" (at 153.67 49.53 0) (effects (font (size 1.27 1.27)) (hide yes)))
  (property "Description" "Unpolarized capacitor" (at 153.67 49.53 0) (effects (font (size 1.27 1.27)) (hide yes)))
  (pin "1")
  (pin "2"))
 (symbol
  (lib_id "Connector:Screw_Terminal_01x01")
  (at 165.1 102.87 180)
  (unit 1)
  (exclude_from_sim no)
  (in_bom yes)
  (on_board yes)
  (dnp no)
  (property "Reference" "J20" (at 165.608 105.156 0) (effects (font (size 1.27 1.27))))
  (property "Value" "Screw_Terminal_01x01" (at 165.608 107.442 0) (effects (font (size 1.27 1.27))))
  (property "Footprint" "custom:TerminalBlock_1x01_P5.08mm" (at 165.1 102.87 0) (effects (font (size 1.27 1.27)) (hide yes)))
  (property "Datasheet" "~" (at 165.1 102.87 0) (effects (font (size 1.27 1.27)) (hide yes)))
  (property "Description" "Generic screw terminal, single row, 01x01, script generated (kicad-library-utils/schlib/autogen/connector/)" (at 165.1 102.87 0) (effects (font (size 1.27 1.27)) (hide yes)))
  (pin "1"))
 (symbol
  (lib_id "power:+12L")
  (at 149.86 148.59 270)
  (unit 1)
  (exclude_from_sim no)
  (in_bom yes)
  (on_board yes)
  (dnp no)
  (fields_autoplaced yes)
  (property "Reference" "#PWR011" (at 146.05 148.59 0) (effects (font (size 1.27 1.27)) (hide yes)))
  (property "Value" "+3.3V" (at 153.67 148.5899 90) (effects (font (size 1.27 1.27)) (justify left)))
  (property "Footprint" "" (at 149.86 148.59 0) (effects (font (size 1.27 1.27)) (hide yes)))
  (property "Datasheet" "" (at 149.86 148.59 0) (effects (font (size 1.27 1.27)) (hide yes)))
  (property "Description" "Power symbol creates a global label with name \"+12L\"" (at 149.86 148.59 0) (effects (font (size 1.27 1.27)) (hide yes)))
  (pin "1"))
 (symbol
  (lib_id "Device:Polyfuse")
  (at 107.95 43.18 90)
  (unit 1)
  (exclude_from_sim no)
  (in_bom yes)
  (on_board yes)
  (dnp no)
  (fields_autoplaced yes)
  (property "Reference" "F3" (at 107.95 36.83 90) (effects (font (size 1.27 1.27))))
  (property "Value" "Polyfuse" (at 107.95 39.37 90) (effects (font (size 1.27 1.27))))
  (property "Footprint" "Fuse:Fuse_1206_3216Metric" (at 113.03 41.91 0) (effects (font (size 1.27 1.27)) (justify left) (hide yes)))
  (property "Datasheet" "~" (at 107.95 43.18 0) (effects (font (size 1.27 1.27)) (hide yes)))
  (property "Description" "Resettable fuse, polymeric positive temperature coefficient" (at 107.95 43.18 0) (effects (font (size 1.27 1.27)) (hide yes)))
  (pin "1")
  (pin "2"))
 (sheet
  (at 219.71 132.08)
  (size 12.7 21.59)
  (exclude_from_sim no)
  (in_bom yes)
  (on_board yes)
  (dnp no)
  (fields_autoplaced yes)
  (stroke (width 0.1524) (type solid))
  (fill (color 0 0 0 0.0000))
  (property "Sheetname" "ESP32" (at 219.71 131.3684 0) (effects (font (size 1.27 1.27)) (justify left bottom)))
  (property "Sheetfile" "ESP32.kicad_sch" (at 219.71 154.2546 0) (effects (font (size 1.27 1.27)) (justify left top))))
 (sheet_instances
  (path ""
   (page "1")))
 (embedded_fonts no))
